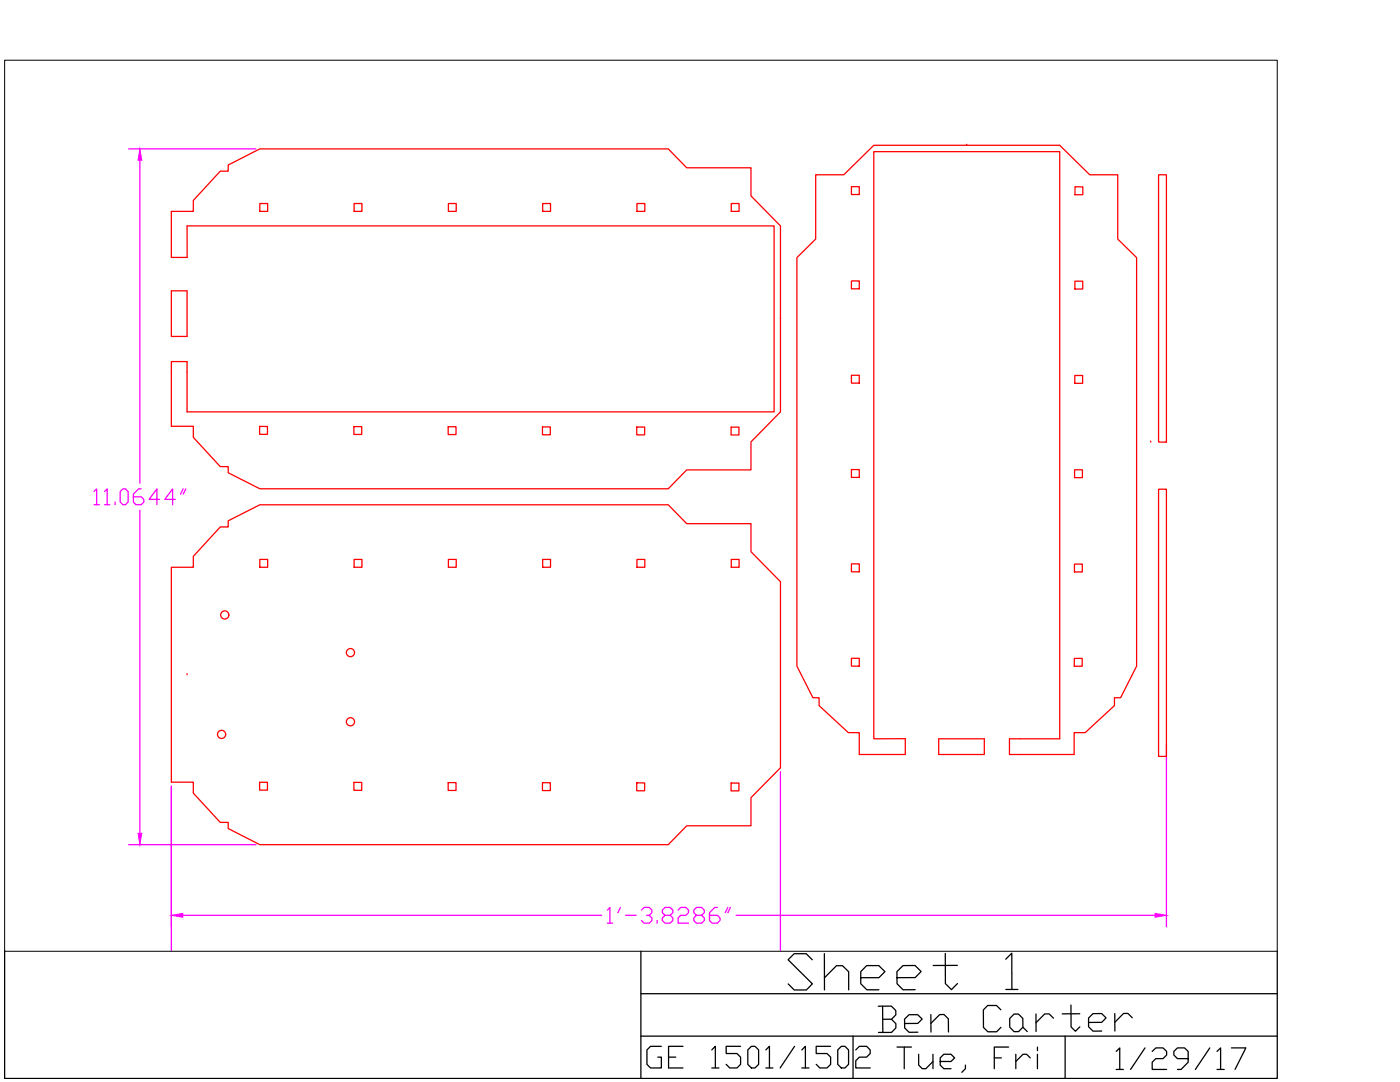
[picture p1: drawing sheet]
<svg xmlns="http://www.w3.org/2000/svg" width="279mm" height="216mm" viewBox="0 0 279 216" stroke-linecap="round" stroke-linejoin="round" font-family="sans-serif">
<!-- layer: CUT -->
<g fill="none" stroke="#f00" stroke-width=".25">
<path d="M162.8 34.9h5.6l6-5.9h37.1l6 5.9h5.6v12.8l3.7 3.7v81.5l-3.2 6.3h-1.2v1.6l-5.8 5.4h-2.2v4.4h-12.9v-3.2h10v-117.1h-37.1v117.1h6.3v3.2h-9.2v-4.4h-2.2l-5.8-5.4v-1.6h-1.3l-3.2-6.3v-81.5l3.8-3.7zM169.9 37.2h1.6v1.6h-1.6zM192.9 29h.1M214.5 37.3h1.6v1.6h-1.6zM231.2 34.9h1.6v53.3h-1.6zM34.2 42.2h4.4v-2.2l5.4-5.8h1.5v-1.3l6.4-3.2h81.5l3.6 3.8h12.9v5.6l5.9 6v37.1l-5.9 6v5.6h-12.9l-3.6 3.7h-81.5l-6.4-3.2v-1.2h-1.5l-5.4-5.8v-2.2h-4.4v-12.9h3.1v10h117.2v-37.1h-117.2l.1 6.3h-3.2zM34.2 58h3.1v9.1h-3.1zM51.9 40.6h1.5v1.6h-1.5zM70.7 40.6h1.5v1.6h-1.5zM89.5 40.6h1.6v1.6h-1.6zM108.3 40.6h1.6v1.6h-1.6zM127.1 40.6h1.6v1.6h-1.6z"/>
<path d="M145.9 40.6h1.6v1.6h-1.6zM169.9 56.1h1.6v1.5h-1.6zM214.5 56.1h1.6v1.6h-1.6zM155.8 63.6h.1M169.9 74.9h1.6v1.5h-1.6zM214.5 74.9h1.6v1.6h-1.6zM51.8 85.1h1.6v1.6h-1.6zM70.6 85.1h1.6v1.6h-1.6zM89.4 85.1h1.6v1.6h-1.6zM108.3 85.2h1.5v1.6h-1.5zM127.1 85.2h1.6l-.1 1.6h-1.5zM145.9 85.2h1.6v1.6h-1.6z"/>
<path d="M169.9 93.7h1.6v1.6h-1.6zM214.5 93.7h1.5v1.6h-1.5zM229.7 88.2h.1M231.2 97.6h1.6v53.3h-1.6zM34.2 113.2h4.4v-2.2l5.4-5.9h1.5v-1.2l6.4-3.2h81.5l3.6 3.8h12.9v5.6l5.9 6v37.1l-5.9 6v5.6h-12.9l-3.6 3.7h-81.5l-6.4-3.2v-1.2h-1.5l-5.4-5.8v-2.2h-4.4zM51.9 111.6h1.5v1.6h-1.5zM70.7 111.6h1.5v1.6h-1.5zM89.5 111.6h1.6v1.6h-1.6zM108.3 111.6h1.6v1.6h-1.6zM127.1 111.6h1.6v1.6h-1.6zM145.9 111.6h1.6v1.6h-1.6zM169.9 112.5h1.6v1.6h-1.6z"/>
<path d="M214.4 112.6h1.6v1.5h-1.6zM37.3 134.6h.1M169.9 131.4h1.6v1.5h-1.6zM214.4 131.4h1.6v1.5h-1.6zM51.8 156.1h1.6v1.6h-1.6zM70.6 156.1h1.6v1.6h-1.6zM89.4 156.2h1.6v1.5h-1.6zM108.3 156.2h1.5v1.5h-1.5zM127.1 156.2h1.6l-.1 1.6h-1.5zM145.9 156.2h1.6v1.6h-1.6zM187.3 147.4h9.1v3.2h-9.1z"/>
<circle cx="44.9" cy="122.7" r=".81"/>
<circle cx="69.9" cy="130.2" r=".81"/>
<circle cx="44.2" cy="146.5" r=".81"/>
<circle cx="69.9" cy="144" r=".81"/>
</g>
<!-- layer: Dims -->
<g fill="none" stroke="#f0f" stroke-width=".25">
<path d="M25.7 29.7h25.4M27.9 32v64.4M18.8 98.1l.5-.5v3.1M20.9 98.1l.5-.5v3.1M24.5 97.6h.6l.5 .5v2.1l-.5 .5h-.6l-.5-.5v-2.1zM28.2 97.6h-.5l-1.1 1v1.6l.5 .5h1.1l.5-.5v-.6l-.5-.5h-1.6M31.8 99.6h-2l1.5-2v3.1M35 99.6h-2.1l1.6-2v3.1M36.5 97.6l-.5 1M37.1 97.6l-.6 1M18.8 100.7h1M20.9 100.7h1"/>
<path d="M23 100.2v.5M27.9 101.8v64.5M34.2 156.9v32.9M155.8 154v35.8M232.8 148.6v36.3M25.7 168.5h25.4M36.5 182.6h83.6M121.2 181.6l.5-.5v3.1M121.2 184.2h1.1M123.8 181.1l-.5 1M124.9 182.6h2.1M128 181.6l.5-.5h1.1l.5 .5v.5l-.5 .5h-.6"/>
<path d="M129.6 182.6l.5 .6v.5l-.5 .5h-1.1l-.5-.5M131.1 183.7v.5M132.7 182.6l-.5-.5v-.5l.5-.5h1l.6 .5v.5l-.6 .5h-1l-.5 .6v.5l.5 .5h1l.6-.5v-.5l-.6-.6M135.3 181.6l.5-.5h1.1l.5 .5v.5l-.5 .5h-1.1l-.5 .6v1h2.1M139 182.6l-.5-.5v-.5l.5-.5h1l.6 .5v.5l-.6 .5h-1l-.5 .6v.5l.5 .5h1l.6-.5v-.5l-.6-.6M143.2 181.1h-.6l-1 1v1.6l.5 .5h1.1l.5-.5v-.5l-.5-.6h-1.6M145.3 181.1l-.6 1M145.8 181.1l-.5 1M146.9 182.6h83.6"/>
</g>
<g fill="#f0f" stroke="#f0f" stroke-width=".2">
<path d="M27.9 29.7l.4 2.3h-.7z"/>
<path d="M27.6 166.3h.7l-.4 2.2z"/>
<path d="M34.2 182.6l2.3-.3v.7z"/>
<path d="M230.5 182.3l2.3 .3-2.3 .4z"/>
</g>
<!-- layer: 0 -->
<path d="M.9 12h254v177.8h-254z" fill="none" stroke="#000" stroke-width=".2"/>
<path d="M.9 189.8v25.4h254v-25.4M127.9 189.8v25.4M127.9 198.3h127M127.9 206.7h127M212.6 206.7v8.5" fill="none" stroke="#000" stroke-width=".25"/>
<text font-size="11.5" x="156.3" y="198.6">Sheet 1</text>
<text font-size="9.3" x="174.3" y="207.1">Ben Carter</text>
<text font-size="8.8" x="178.2" y="215.2">Tue, Fri</text>
<text font-size="8.4" x="128.1" y="214.5">GE 1501/1502</text>
<text font-size="7.9" x="221.9" y="214.5">1/29/17</text>
</svg>
